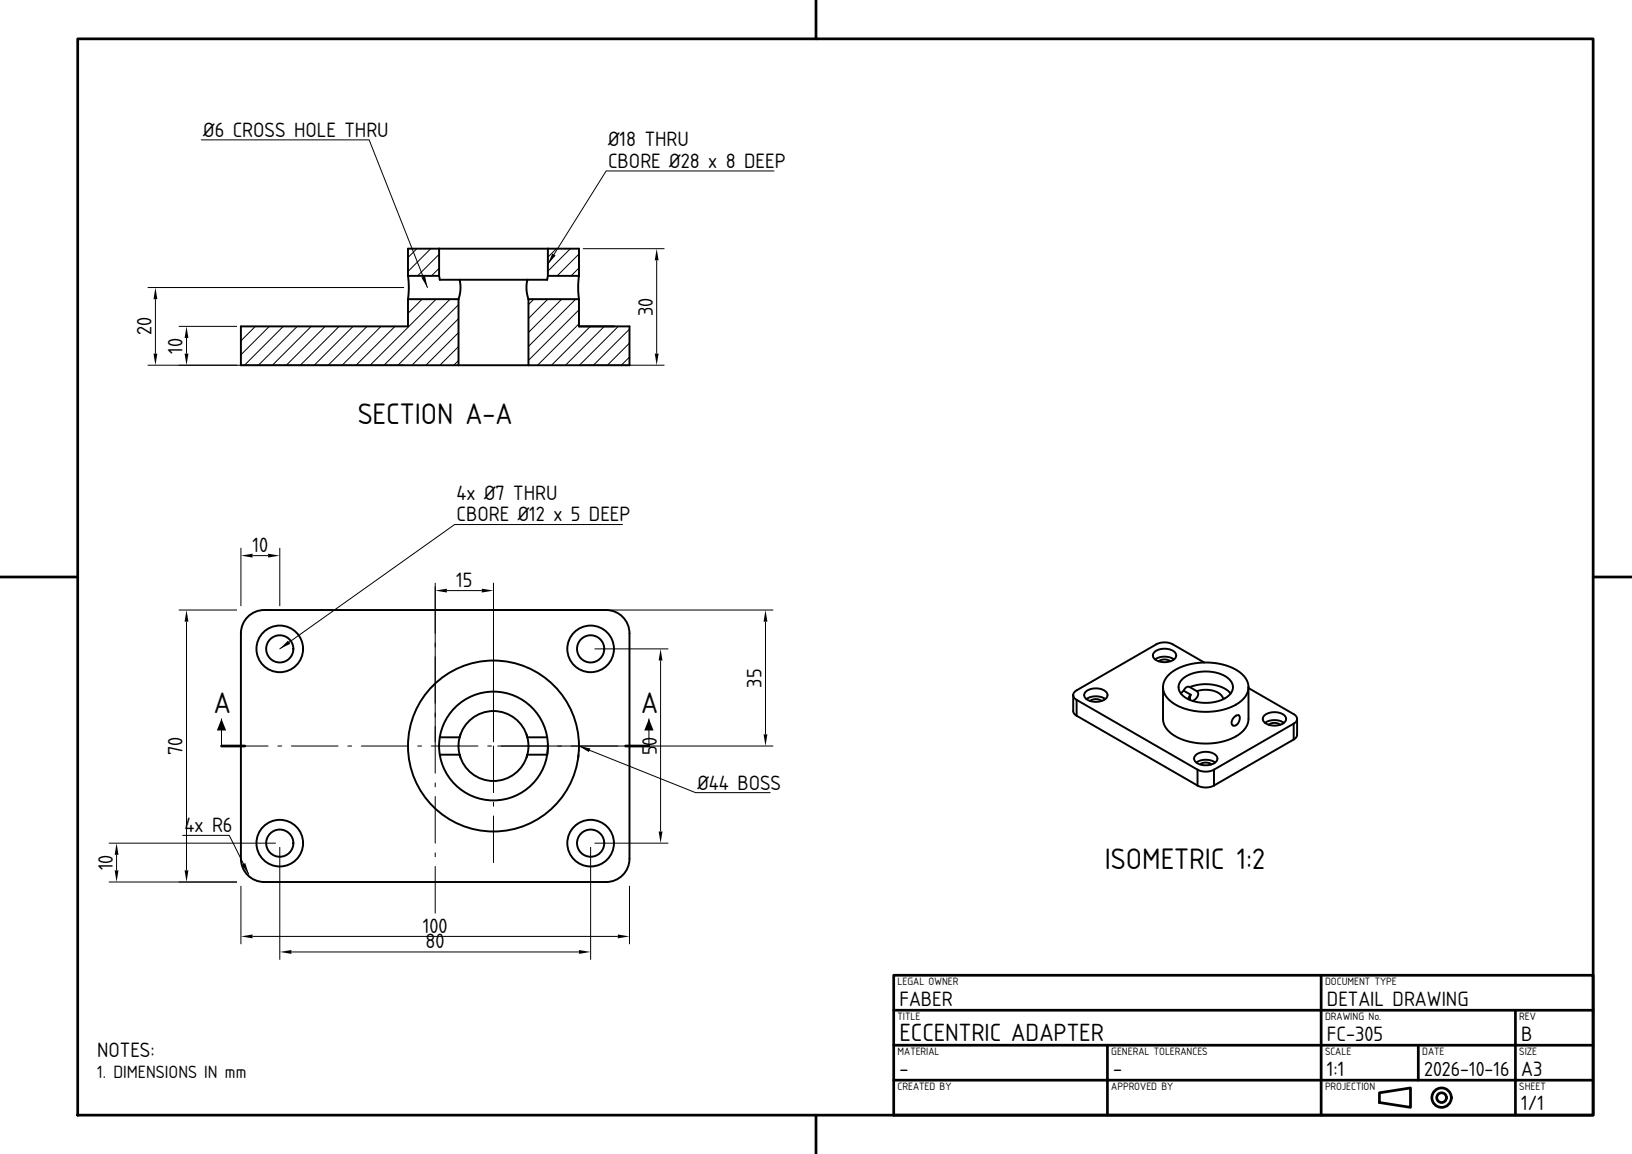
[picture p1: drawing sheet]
<svg xmlns="http://www.w3.org/2000/svg" width="420mm" height="297mm" viewBox="0 0 420 297" stroke-linecap="round" stroke-linejoin="round" font-family="sans-serif">
<!-- layer: visible -->
<g fill="none" stroke="#000" stroke-width=".5">
<path d="M105 71l.2 3-.2 3M105 77v7h-43v10h56M105 77h13M105 71h8M113 71l.2 1h5.1M113 64h28M113 64h-8v7M113 64v7M118 77v17M118.3 72h17.4M118.3 72l.2 2.5-.5 2.5M135.7 72l-.2 2.5 .5 2.5"/>
<path d="M136 77h13M136 77v17M141 71l-.2 1h-5.1M141 64h8v7M141 71h8M141 64v7M149 71l-.2 3 .2 3M149 77v7M118 94h18M149 84h9M149 84h13v10h-26M63.8 158.8a6 6 0 0 1 4.2-1.8h88a6 6 0 0 1 6 6v58a6 6 0 0 1-6 6h-88a6 6 0 0 1-6-6v-58a6 6 0 0 1 1.8-4.2z"/>
<path d="M276.2 178.9l.2 .7 .7 .5M276.2 178.9v4.2l.3 .6 .6 .5M279.4 178a4.1 4.1 0 0 1 5.5 .4l.1 .6-.2 .6-1.2 .8-1.9 .2-1.7-.4a1.29 1.29 0 0 1-.6-2.2zM279.6 179.9l1.1-.5 1.3-.2 1.4 .2 1 .5M297.1 167.8a4.1 4.1 0 0 1 5.5 .4l.1 .6-.2 .6-1.3 .8-1.8 .2-1.7-.4a1.29 1.29 0 0 1-.6-2.2zM297.3 169.7l1-.5 1.4-.2 1.4 .2 1 .5M298.2 170.2l.6-.4 .9-.1 .8 .1 .7 .4M299.3 176.9v8.1a6.4 6.4 0 0 0 4.9 5.3 16 16 0 0 0 15.3-1.8l1.2-1.4 .6-1.6v-8.6M299.3 176.9a6.4 6.4 0 0 0 4.9 5.2 16 16 0 0 0 15.3-1.8l1.4-1.7 .4-1.7M299.3 176.9a6.1 6.1 0 0 1 4.3-5.1 16.9 16.9 0 0 1 15.4 1.2 5 5 0 0 1 2.3 3.9M304.2 174.8a10.1 10.1 0 0 1 12.2 0 2.57 2.57 0 0 1 .5 3.4l-1.2 1.2a10.3 10.3 0 0 1-11.6-.6 2.63 2.63 0 0 1 .1-4zM304.6 177.8l-.7 .7"/>
<path d="M304.6 177.8l1.8 1M306.2 176.8l-.8 .1-.8 .9M306.2 176.8l2.8-.7 2.9 .1a7.4 7.4 0 0 1 4.8 2.3M306.2 176.8l1.8 1.1M306.4 178.8l-.1 1.4M306.4 178.8l-.6 1.2M308 177.9l2.4-.4 2.3 .4a2.8 2.8 0 0 1 2.1 2.1M308 177.9l.3 .5v.7l-.6 .7-.7 .6M309.9 170.5l-8.4-4.8-1.4-.4-1.6 .2-.9 .3-20.6 11.9-.6 .5-.2 .7M321.3 177.1l11.7 6.8 .6 .5 .2 .6M113.2 194.2h5.1M113.2 189.8h5.1"/>
<path d="M118.3 189.8a9 9 0 0 1 8.7-6.8 9 9 0 0 1 8.7 6.8M118.3 189.8l-.3 2.2 .3 2.2M118.3 194.2l.2 .8M118.3 194.2a9 9 0 0 0 8.7 6.8 9 9 0 0 0 8.7-6.8M118.5 189l-.2 .8M135.5 189l.2 .8M135.7 194.2l-.2 .8M135.7 189.8l.3 2.2-.3 2.2M135.7 189.8h5.1M141 191.8v.2M141 192l-.2 2.2h-5.1M148.9 194.3l-.1 .7"/>
<path d="M149 191.9v.1M277.1 180.1l31.1 18M277.1 184.2l31.1 18M277.1 180.1v4.1M280.5 180.4l.7-.3 .8-.2 .9 .2 .6 .3M307.7 194.4a4.1 4.1 0 0 1 5.5 .4l.1 .5-.2 .6-1.3 .8-1.8 .3-1.7-.5a1.29 1.29 0 0 1-.6-2.1zM307.9 196.2l1-.5 1.4-.2 1.4 .2 1 .5M308.2 198.1l1 .4 1.1 .1 1.2-.1 .9-.4M308.2 198.1v4.1M308.8 196.7l.7-.3 .8-.1 .9 .1 .6 .3M312.4 198.1v4.1M317.6 184.6l1-.5 .4 .2 .1 .5-.5 1.4-.5 .4-.5 .2-.5-.2-.2-.6 .2-.8z"/>
<path d="M325.4 184.2a4.1 4.1 0 0 1 5.5 .4l.1 .5-.2 .6-1.3 .8-1.8 .2-1.7-.4a1.29 1.29 0 0 1-.6-2.1zM325.6 186l1-.5 1.4-.2 1.3 .2 1.1 .5M326.5 186.5l.6-.3 .9-.1 .8 .1 .7 .3M332.9 186.2l-20.5 11.9M332.9 190.3l-20.5 11.9M332.9 186.2v4.1M333.8 185l-.2 .7-.7 .5M333.8 185v4.3l-.3 .5-.6 .5M308.2 202.2l1 .3 1.1 .2 1.2-.2 .9-.3"/>
<circle cx="72" cy="167" r="6"/>
<circle cx="72" cy="167" r="3.5"/>
<circle cx="152" cy="167" r="6"/>
<circle cx="152" cy="167" r="3.5"/>
<circle cx="127" cy="192" r="22"/>
<circle cx="127" cy="192" r="14"/>
<circle cx="72" cy="217" r="6"/>
<circle cx="72" cy="217" r="3.5"/>
<circle cx="152" cy="217" r="6"/>
<circle cx="152" cy="217" r="3.5"/>
</g>
<!-- layer: hatch -->
<g fill="none" stroke="#000" stroke-width=".26">
<path d="M105.1 77l-.1 .1M107.3 64l-2.3 2.3M108.6 77l-3.6 3.6M110.9 64l-5.9 5.9M112.2 77l-17 17M113 69.1l-1.9 1.9M113 65.5l-5.5 5.5M115.8 77l-17 17M118 78.4l-15.6 15.6M137.4 77l-1.4 1.4M141 77l-5 5M143.2 64l-2.2 2.2"/>
<path d="M144.6 77l-8.6 8.6M146.8 64l-5.8 5.8M148.2 77l-12.2 12.2M149 79.8l-13 13M149 69l-2 2M149 65.4l-5.6 5.6M62.1 84l-.1 .1M65.7 84l-3.7 3.7M69.3 84l-7.3 7.3M72.9 84l-10 10M76.5 84l-10 10M80.1 84l-10 10"/>
<path d="M83.7 84l-10 10M87.3 84l-10 10M90.9 84l-10 10M94.5 84l-10 10M98.1 84l-10 10M101.6 84l-10 10M118 92.8l-1.2 1.2M118 89.2l-4.8 4.8M118 85.6l-8.4 8.4M118 82l-12 12M149 83.3l-10.7 10.7M151.9 84l-10 10"/>
<path d="M155.5 84l-10 10M159.1 84l-10 10M162 91.9l-2.1 2.1M162 88.3l-5.7 5.7M162 84.7l-9.3 9.3"/>
</g>
<!-- layer: center -->
<g fill="none" stroke="#000" stroke-width=".26">
<path d="M112 151v12M112 165.5v1M112 169v12M127 162v6M127 170.5v1M127 174v12M57 192h12M71.5 192h1M75 192h12M89.5 192h1M93 192h12M107.5 192h1"/>
<path d="M111 192h12M112 183.5v1M112 187v12M125.5 192h1M127 188.5v1M127 192v12M129 192h12M143.5 192h1M147 192h12M161.5 192h1M165 192h2M112 201.5v1"/>
<path d="M112 205v12M112 219.5v1M127 206.5v1M127 210v12M112 223v12"/>
</g>
<!-- layer: visible -->
<path d="M57 192h6M161 192h6" fill="none" stroke="#000" stroke-width=".7"/>
<!-- layer: dim -->
<path d="M51.8 36h43.2l15 38M199.2 44h-43.2l-15 24M160.2 135h-43.2l-45 32M57 185v7M149 192l30 12h19.2M167 185v7M47 215h12l5 10" fill="none" stroke="#000" stroke-width=".26"/>
<path d="M108.4 71.4l1-.3 .6 2.9zM142.1 65.2l.9 .6-2 2.2zM74.1 164.9l.6 .8-2.7 1.3zM57 185l1.2 3h-2.4zM149 192l2.9 .6-.3 1zM167 185l1.2 3h-2.4zM62.2 222.6l.9-.5 .9 2.9z" fill="#000"/>
<!-- layer: frame -->
<g fill="none" stroke="#000" stroke-width=".7">
<path d="M20 10h390v277h-390zM210 0v10M0 148.5h20M410 148.5h10M230 251h180v36h-180zM230 260h180M340 251v36M390 260v27M230 278h180M230 269h180M285 269v18M365 269v9"/>
<path d="M210 287v10M355 281.2l8-1.2v5l-8-1.3z"/>
<circle cx="371" cy="282.5" r="2.5"/>
<circle cx="371" cy="282.5" r="1.25"/>
</g>
<!-- layer: Dimensions -->
<g fill="none" stroke="#000" stroke-width=".26">
<path d="M38 74h66M40 77v14M150 64h21M169 67v24M38 94h66M46 84h15M48 87v4M150 94h21M46 157h15M48 160v64M62 141v15M65 143h4"/>
<path d="M72 141v15M112 150v41M115 152h9M127 150v41M128 157h71M197 160v29M153 167h19M170 170v44M128 192h71M28 217h43M72 218v29M152 218v29"/>
<path d="M153 217h19M28 227h33M30 220v4M62 228v15M162 228v15M65 241h94M75 245h74"/>
</g>
<g fill="#000">
<path d="M40 74l.5 3h-1zM169 64l.5 3h-1zM39.5 91h1l-.5 3zM48 84l.5 3h-1zM47.5 91h1l-.5 3zM168.5 91h1l-.5 3zM48 157l.5 3h-1zM62 143l3-.5v1zM69 142.5l3 .5-3 .5zM112 152l3-.5v1zM124 151.5l3 .5-3 .5zM197 157l.5 3h-1z"/>
<path d="M170 167l.5 3h-1zM196.5 189h1l-.5 3zM169.5 214h1l-.5 3zM30 217l.5 3h-1zM29.5 224h1l-.5 3zM47.5 224h1l-.5 3zM62 241l3-.5v1zM72 245l3-.5v1zM149 244.5l3 .5-3 .5zM159 240.5l3 .5-3 .5z"/>
</g>
<g font-size="7.2">
<text x="92.1" y="109">SECTION A-A</text>
<text x="55" y="183.5">A</text>
<text x="165" y="183.5">A</text>
<text x="284.3" y="223.7">ISOMETRIC 1:2</text>
</g>
<text font-size="6" x="231.5" y="267.8">ECCENTRIC ADAPTER</text>
<g font-size="5">
<text x="52.3" y="35.2">Ø6 CROSS HOLE THRU</text>
<text x="156.5" y="37.7">Ø18 THRU</text>
<text x="156.5" y="43.2">CBORE Ø28 x 8 DEEP</text>
<text x="168" y="81.4" transform="rotate(-90 168 81.4)">30</text>
<text x="39" y="86.3" transform="rotate(-90 39 86.3)">20</text>
<text x="47" y="91" transform="rotate(-90 47 91)">10</text>
<text x="117.5" y="128.7">4x Ø7 THRU</text>
<text x="117.5" y="134.2">CBORE Ø12 x 5 DEEP</text>
<text x="65" y="142">10</text>
<text x="117.4" y="151">15</text>
<text x="196" y="176.9" transform="rotate(-90 196 176.9)">35</text>
<text x="47" y="194.4" transform="rotate(-90 47 194.4)">70</text>
<text x="169" y="194.4" transform="rotate(-90 169 194.4)">50</text>
<text x="179.5" y="203.2">Ø44 BOSS</text>
<text x="47.5" y="214.2">4x R6</text>
<text x="29" y="224" transform="rotate(-90 29 224)">10</text>
<text x="108.8" y="240">100</text>
<text x="109.5" y="244">80</text>
<text x="231.5" y="258.8">FABER</text>
<text x="341.5" y="258.8">DETAIL DRAWING</text>
<text x="341.5" y="267.8">FC-305</text>
<text x="391.5" y="267.8">B</text>
<text x="25" y="272">NOTES:</text>
<text x="231.5" y="276.8">-</text>
<text x="286.5" y="276.8">-</text>
<text x="341.5" y="276.8">1:1</text>
<text x="391.5" y="276.8">A3</text>
<text x="391.5" y="285.8">1/1</text>
</g>
<text font-size="4.9" x="366.5" y="276.8">2026-10-16</text>
<text font-size="4.3" x="25" y="277.5">1. DIMENSIONS IN mm</text>
<g font-size="2.6">
<text x="231" y="253.4">LEGAL OWNER</text>
<text x="341" y="253.4">DOCUMENT TYPE</text>
<text x="231" y="262.4">TITLE</text>
<text x="341" y="262.4">DRAWING No.</text>
<text x="391" y="262.4">REV</text>
<text x="231" y="271.4">MATERIAL</text>
<text x="286" y="271.4">GENERAL TOLERANCES</text>
<text x="341" y="271.4">SCALE</text>
<text x="366" y="271.4">DATE</text>
<text x="391" y="271.4">SIZE</text>
<text x="231" y="280.4">CREATED BY</text>
<text x="286" y="280.4">APPROVED BY</text>
<text x="341" y="280.4">PROJECTION</text>
<text x="391" y="280.4">SHEET</text>
</g>
</svg>
